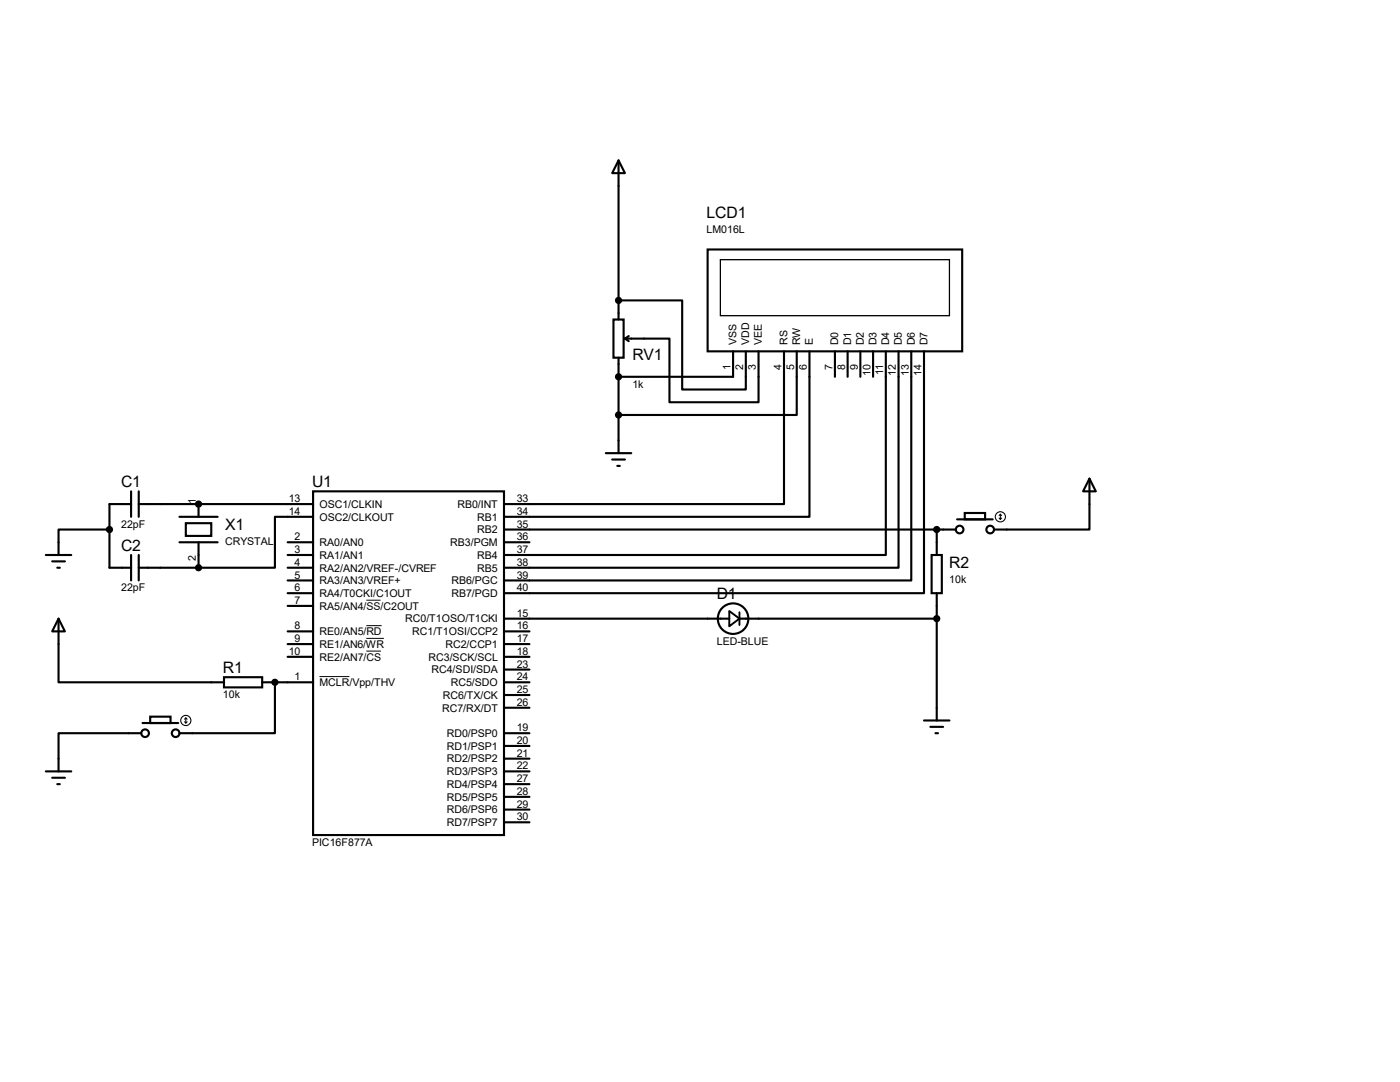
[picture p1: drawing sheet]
<svg xmlns="http://www.w3.org/2000/svg" width="279mm" height="216mm" viewBox="0 0 279 216" stroke-linecap="round" stroke-linejoin="round" font-family="sans-serif">
<g fill="none" stroke="#000" stroke-width=".42">
<path d="M123.4 32l1.3 2.5h-2.5zM123.4 32v31.8M123.4 59.9h12.7v17.8h12.7v-7.6M141.2 49.8h50.8v20.3h-50.8zM122.4 63.8h2.1v7.6h-2.1zM123.4 71.4v19M124.7 67.6h8.9v12.7h17.8v-10.2M124.7 67.6l.8 .5M125.5 67.1l-.8 .5M146.3 70.1v5.1h-22.9M156.5 70.1v30.5h-55.9M159 70.1v12.7h-35.6"/>
<path d="M161.5 70.1v33h-60.9M166.6 70.1v5.1M169.2 70.1v5.1M171.7 70.1v5.1M174.2 70.1v5.1M176.8 70.1v40.6h-76.2M179.3 70.1v43.2h-78.7M181.9 70.1v45.7h-81.3M184.4 70.1v48.3h-83.8M26.2 98v5.1M27.7 98v5.1M62.5 98h38.1v68.6h-38.1z"/>
<path d="M120.9 90.4h5.1M122.2 91.7h2.5M123.2 93h.5M217.4 95.5l1.3 2.5h-2.5zM217.4 95.5v10.2h-19M9.1 110.7h5.1M10.4 112h2.6M11.4 113.3h.5M21.8 105.7h-10.1v5M26.2 100.6h-4.4v12.7h4.4M26.2 110.7v5.1M27.7 100.6h34.8"/>
<path d="M27.7 113.3h11.9M27.7 110.7v5.1M35.8 108.2h7.6M35.8 103.1h7.6M37.1 104.4h5.1v2.5h-5.1zM39.6 100.6v2.5M39.6 108.2v5.1M57.4 113.3h5.1M57.4 108.2h5.1M57.4 110.7h5.1M57.4 118.4h5.1M57.4 115.8h5.1"/>
<path d="M62.5 103.1h-7.6v10.2h-15.3M100.6 105.7h90.2M100.6 108.2h5.1M185.9 110.7h2.1v7.7h-2.1zM186.9 105.7v5M186.9 118.4v25.4M191 103.6h7.1M192.5 102.4h4.1v1.2h-4.1zM11.7 123.4l1.3 2.6h-2.6zM11.7 123.4v12.7h33M44.7 135.1h7.6v2.1h-7.6zM52.3 136.1h10.2"/>
<path d="M54.9 136.1v10.2h-19.1M57.4 120.9h5.1M57.4 126h5.1M57.4 128.5h5.1M57.4 131.1h5.1M100.6 136.1h5.1M100.6 123.4h44.9M100.6 126h5.1M100.6 128.5h5.1M100.6 131.1h5.1M100.6 138.7h5.1M100.6 133.6h5.1"/>
<path d="M147.6 123.4h39.3M9.1 153.9h5.1M10.4 155.2h2.6M11.4 156.5h.5M28.2 146.3h-16.5v7.6M28.4 144.3h7.2M30 143h4v1.3h-4zM100.6 146.3h5.1M100.6 148.8h5.1M100.6 159h5.1M100.6 156.5h5.1M100.6 153.9h5.1"/>
<path d="M100.6 151.4h5.1M100.6 141.2h5.1M184.4 143.8h5.1M185.7 145h2.5M186.7 146.3h.5M100.6 164.1h5.1M100.6 161.5h5.1"/>
<circle cx="191.5" cy="105.7" r=".76"/>
<circle cx="197.6" cy="105.7" r=".76"/>
<circle cx="146.3" cy="123.4" r="3"/>
<circle cx="29" cy="146.3" r=".76"/>
<circle cx="35.1" cy="146.3" r=".76"/>
</g>
<g fill="#000">
<circle cx="123.4" cy="59.9" r=".21"/>
<circle cx="123.4" cy="75.2" r=".21"/>
<circle cx="39.6" cy="100.6" r=".21"/>
<circle cx="54.9" cy="136.1" r=".21"/>
</g>
<path d="M73.1 119.8h2.8M63.8 135h5.9M73.1 124.8h3.1M73.1 127.4h3.5M73.1 129.9h2.9" fill="none" stroke="#000" stroke-width=".2"/>
<g fill="#000" stroke="#000" stroke-width=".42">
<circle cx="123.4" cy="59.9" r=".51"/>
<circle cx="123.4" cy="75.2" r=".51"/>
<circle cx="123.4" cy="82.8" r=".51"/>
<circle cx="21.8" cy="105.7" r=".51"/>
<circle cx="39.6" cy="100.6" r=".51"/>
<circle cx="39.6" cy="113.3" r=".51"/>
<circle cx="186.9" cy="105.7" r=".51"/>
<circle cx="54.9" cy="136.1" r=".51"/>
<circle cx="186.9" cy="123.4" r=".51"/>
</g>
<path d="M143.8 51.8h45.7v11.2h-45.7z" fill="none" stroke="#000" stroke-width=".25"/>
<g fill="none" stroke="#000" stroke-width=".21">
<path d="M199.4 103.4l.2 .2M199.6 102.6v1M199.6 102.6l-.2 .3M199.6 102.6l.3 .3M199.9 103.4l-.3 .2M36.8 144l.3 .3M37.1 143.3v1M37.1 143.3l-.3 .2M37.1 143.3l.2 .2M37.3 144l-.2 .3"/>
<circle cx="199.6" cy="103.1" r="1.02"/>
<circle cx="37.1" cy="143.8" r="1.02"/>
</g>
<path d="M145.5 121.9l2.1 1.5-2.1 1.6zM147.6 122.2v2.5" fill="none" stroke="#000" stroke-width=".38"/>
<g font-size="3.1">
<text x="141" y="43.5">LCD1</text>
<text x="126.2" y="71.8">RV1</text>
<text x="24.2" y="97.2">C1</text>
<text x="62.3" y="97.2">U1</text>
<text x="44.9" y="105.7">X1</text>
<text x="24.2" y="109.9">C2</text>
<text x="189.4" y="113.4">R2</text>
<text x="143" y="119.5">D1</text>
<text x="44.5" y="134.2">R1</text>
</g>
<g font-size="2.1">
<text x="141" y="46.4">LM016L</text>
<text x="147" y="68.8" transform="rotate(-90 147 68.8)">VSS</text>
<text x="149.5" y="68.8" transform="rotate(-90 149.5 68.8)">VDD</text>
<text x="152.1" y="68.8" transform="rotate(-90 152.1 68.8)">VEE</text>
<text x="157.1" y="68.8" transform="rotate(-90 157.1 68.8)">RS</text>
<text x="159.7" y="68.8" transform="rotate(-90 159.7 68.8)">RW</text>
<text x="162.2" y="68.8" transform="rotate(-90 162.2 68.8)">E</text>
<text x="167.3" y="68.8" transform="rotate(-90 167.3 68.8)">D0</text>
<text x="169.8" y="68.8" transform="rotate(-90 169.8 68.8)">D1</text>
<text x="172.4" y="68.8" transform="rotate(-90 172.4 68.8)">D2</text>
<text x="174.9" y="68.8" transform="rotate(-90 174.9 68.8)">D3</text>
<text x="177.5" y="68.8" transform="rotate(-90 177.5 68.8)">D4</text>
<text x="180" y="68.8" transform="rotate(-90 180 68.8)">D5</text>
<text x="182.5" y="68.8" transform="rotate(-90 182.5 68.8)">D6</text>
<text x="185.1" y="68.8" transform="rotate(-90 185.1 68.8)">D7</text>
<text x="126.2" y="77.3">1k</text>
<text x="145.8" y="73.8" transform="rotate(-90 145.8 73.8)">1</text>
<text x="148.3" y="73.8" transform="rotate(-90 148.3 73.8)">2</text>
<text x="150.9" y="73.8" transform="rotate(-90 150.9 73.8)">3</text>
<text x="156" y="73.8" transform="rotate(-90 156 73.8)">4</text>
<text x="158.5" y="73.8" transform="rotate(-90 158.5 73.8)">5</text>
<text x="161" y="73.8" transform="rotate(-90 161 73.8)">6</text>
<text x="166.1" y="73.8" transform="rotate(-90 166.1 73.8)">7</text>
<text x="168.7" y="73.8" transform="rotate(-90 168.7 73.8)">8</text>
<text x="171.2" y="73.8" transform="rotate(-90 171.2 73.8)">9</text>
<text x="173.7" y="75" transform="rotate(-90 173.7 75)">10</text>
<text x="176.3" y="74.8" transform="rotate(-90 176.3 74.8)">11</text>
<text x="178.8" y="75" transform="rotate(-90 178.8 75)">12</text>
<text x="181.4" y="75" transform="rotate(-90 181.4 75)">13</text>
<text x="183.9" y="75" transform="rotate(-90 183.9 75)">14</text>
<text x="39.1" y="100.6" transform="rotate(-90 39.1 100.6)">1</text>
<text x="57.6" y="100.2">13</text>
<text x="63.8" y="101.3">OSC1/CLKIN</text>
<text x="91.3" y="101.3">RB0/INT</text>
<text x="103.1" y="100.2">33</text>
<text x="24.2" y="105.3">22pF</text>
<text x="57.6" y="102.7">14</text>
<text x="58.8" y="107.8">2</text>
<text x="63.8" y="103.9">OSC2/CLKOUT</text>
<text x="95.2" y="106.4">RB2</text>
<text x="95.2" y="103.9">RB1</text>
<text x="103.1" y="107.8">36</text>
<text x="103.1" y="105.3">35</text>
<text x="103.1" y="102.7">34</text>
<text x="39.1" y="111.9" transform="rotate(-90 39.1 111.9)">2</text>
<text x="44.9" y="108.7">CRYSTAL</text>
<text x="58.8" y="110.4">3</text>
<text x="58.8" y="112.9">4</text>
<text x="63.8" y="109">RA0/AN0</text>
<text x="63.8" y="111.5">RA1/AN1</text>
<text x="89.8" y="109">RB3/PGM</text>
<text x="95.2" y="111.5">RB4</text>
<text x="103.1" y="112.9">38</text>
<text x="103.1" y="110.4">37</text>
<text x="24.2" y="118">22pF</text>
<text x="58.8" y="118">6</text>
<text x="58.8" y="115.4">5</text>
<text x="63.8" y="114">RA2/AN2/VREF-/CVREF</text>
<text x="63.8" y="119.1">RA4/T0CKI/C1OUT</text>
<text x="63.8" y="116.6">RA3/AN3/VREF+</text>
<text x="90.1" y="119.1">RB7/PGD</text>
<text x="90.1" y="116.6">RB6/PGC</text>
<text x="95.2" y="114">RB5</text>
<text x="103.1" y="118">40</text>
<text x="103.1" y="115.4">39</text>
<text x="189.4" y="116.3">10k</text>
<text x="58.8" y="120.5">7</text>
<text x="58.8" y="125.6">8</text>
<text x="63.8" y="121.7">RA5/AN4/SS/C2OUT</text>
<text x="80.9" y="124.2">RC0/T1OSO/T1CKI</text>
<text x="103.1" y="125.6">16</text>
<text x="103.1" y="123.1">15</text>
<text x="57.6" y="130.7">10</text>
<text x="58.8" y="128.1">9</text>
<text x="63.8" y="126.7">RE0/AN5/RD</text>
<text x="63.8" y="129.3">RE1/AN6/WR</text>
<text x="63.8" y="131.8">RE2/AN7/CS</text>
<text x="82.3" y="126.7">RC1/T1OSI/CCP2</text>
<text x="85.5" y="131.8">RC3/SCK/SCL</text>
<text x="88.9" y="129.3">RC2/CCP1</text>
<text x="103.1" y="128.1">17</text>
<text x="103.1" y="130.7">18</text>
<text x="143" y="128.7">LED-BLUE</text>
<text x="58.8" y="135.8">1</text>
<text x="63.8" y="136.9">MCLR/Vpp/THV</text>
<text x="86.1" y="134.4">RC4/SDI/SDA</text>
<text x="90" y="136.9">RC5/SDO</text>
<text x="103.1" y="135.8">24</text>
<text x="103.1" y="133.2">23</text>
<text x="44.5" y="139.3">10k</text>
<text x="88.2" y="142">RC7/RX/DT</text>
<text x="88.3" y="139.4">RC6/TX/CK</text>
<text x="103.1" y="140.8">26</text>
<text x="103.1" y="138.3">25</text>
<text x="89.2" y="147.1">RD0/PSP0</text>
<text x="89.2" y="149.6">RD1/PSP1</text>
<text x="103.1" y="145.9">19</text>
<text x="103.1" y="148.5">20</text>
<text x="89.2" y="154.7">RD3/PSP3</text>
<text x="89.2" y="152.1">RD2/PSP2</text>
<text x="103.1" y="153.5">22</text>
<text x="103.1" y="151">21</text>
<text x="89.2" y="159.8">RD5/PSP5</text>
<text x="89.2" y="157.2">RD4/PSP4</text>
<text x="103.1" y="161.2">29</text>
<text x="103.1" y="158.6">28</text>
<text x="103.1" y="156.1">27</text>
<text x="89.2" y="164.8">RD7/PSP7</text>
<text x="89.2" y="162.3">RD6/PSP6</text>
<text x="103.1" y="163.7">30</text>
<text x="62.3" y="168.8">PIC16F877A</text>
</g>
</svg>
